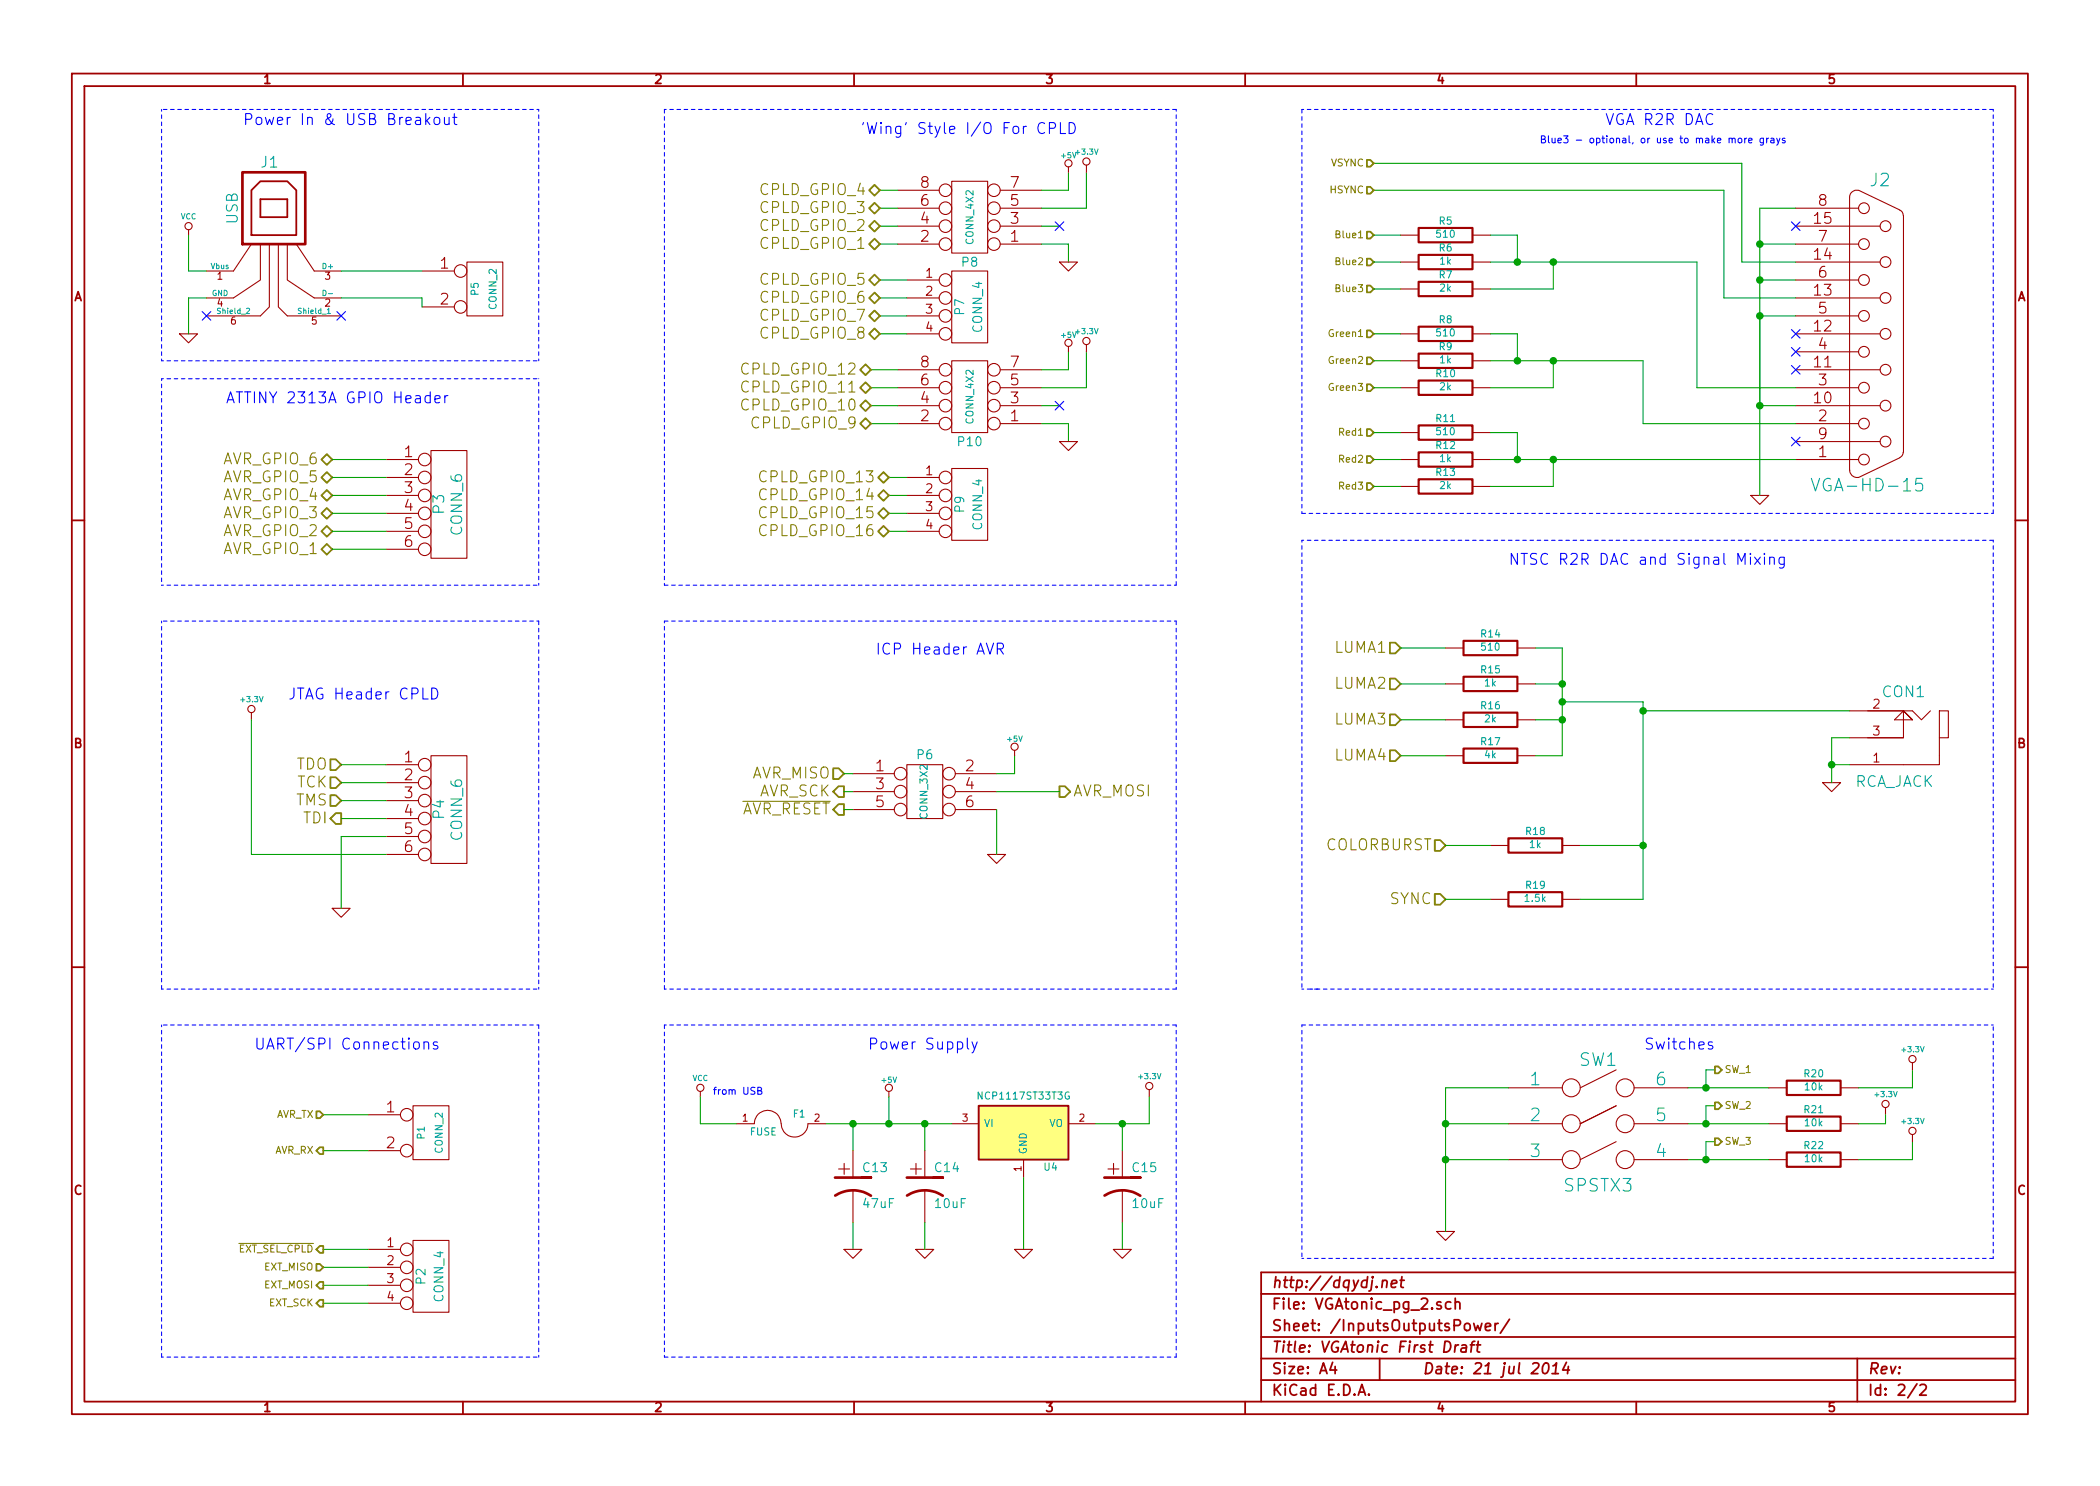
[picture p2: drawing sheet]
EESchema Schematic File Version 2
LIBS:power
LIBS:device
LIBS:transistors
LIBS:conn
LIBS:linear
LIBS:regul
LIBS:74xx
LIBS:cmos4000
LIBS:adc-dac
LIBS:memory
LIBS:xilinx
LIBS:special
LIBS:microcontrollers
LIBS:dsp
LIBS:microchip
LIBS:analog_switches
LIBS:motorola
LIBS:texas
LIBS:intel
LIBS:audio
LIBS:interface
LIBS:digital-audio
LIBS:philips
LIBS:display
LIBS:cypress
LIBS:siliconi
LIBS:opto
LIBS:atmel
LIBS:contrib
LIBS:valves
LIBS:PK
LIBS:1wire
LIBS:3M
LIBS:7sh
LIBS:20f001n
LIBS:29le010
LIBS:40xx
LIBS:65xxx
LIBS:74ah
LIBS:74hc(t)4046
LIBS:74xx-eu
LIBS:74xx-little-us
LIBS:78xx_with_heatsink
LIBS:con-vg
LIBS:VGAtonic-cache
EELAYER 27 0
EELAYER END
$Descr A4 11693 8268
encoding utf-8
Sheet 2 2
Title "VGAtonic First Draft"
Date "21 jul 2014"
Rev ""
Comp "http://dqydj.net"
Comment1 ""
Comment2 ""
Comment3 ""
Comment4 ""
$EndDescr
Text Notes 9550 700  2    61   ~ 0
VGA R2R DAC\n
Text HLabel 7650 2400 0    39   Input ~ 0
Red1
Text HLabel 7650 2550 0    39   Input ~ 0
Red2
Text HLabel 7650 2700 0    39   Input ~ 0
Red3
$Comp
L R R11
U 1 1
P 8050 2400
F 0 "R11" V 8130 2400 40  0000 C CNN
F 1 "510" V 8057 2401 40  0000 C CNN
F 2 "~" V 7980 2400 30  0000 C CNN
F 3 "~" H 8050 2400 30  0000 C CNN
	1    8050 2400
	0    -1   -1   0   
$EndComp
$Comp
L R R12
U 1 1
P 8050 2550
F 0 "R12" V 8130 2550 40  0000 C CNN
F 1 "1k" V 8057 2551 40  0000 C CNN
F 2 "~" V 7980 2550 30  0000 C CNN
F 3 "~" H 8050 2550 30  0000 C CNN
	1    8050 2550
	0    -1   -1   0   
$EndComp
$Comp
L R R13
U 1 1
P 8050 2700
F 0 "R13" V 8130 2700 40  0000 C CNN
F 1 "2k" V 8057 2701 40  0000 C CNN
F 2 "~" V 7980 2700 30  0000 C CNN
F 3 "~" H 8050 2700 30  0000 C CNN
	1    8050 2700
	0    -1   -1   0   
$EndComp
Text HLabel 7650 1850 0    39   Input ~ 0
Green1
Text HLabel 7650 2000 0    39   Input ~ 0
Green2
Text HLabel 7650 2150 0    39   Input ~ 0
Green3
$Comp
L R R8
U 1 1
P 8050 1850
F 0 "R8" V 8130 1850 40  0000 C CNN
F 1 "510" V 8057 1851 40  0000 C CNN
F 2 "~" V 7980 1850 30  0000 C CNN
F 3 "~" H 8050 1850 30  0000 C CNN
	1    8050 1850
	0    -1   -1   0   
$EndComp
$Comp
L R R9
U 1 1
P 8050 2000
F 0 "R9" V 8130 2000 40  0000 C CNN
F 1 "1k" V 8057 2001 40  0000 C CNN
F 2 "~" V 7980 2000 30  0000 C CNN
F 3 "~" H 8050 2000 30  0000 C CNN
	1    8050 2000
	0    -1   -1   0   
$EndComp
$Comp
L R R10
U 1 1
P 8050 2150
F 0 "R10" V 8130 2150 40  0000 C CNN
F 1 "2k" V 8057 2151 40  0000 C CNN
F 2 "~" V 7980 2150 30  0000 C CNN
F 3 "~" H 8050 2150 30  0000 C CNN
	1    8050 2150
	0    -1   -1   0   
$EndComp
Text HLabel 7650 1300 0    39   Input ~ 0
Blue1
Text HLabel 7650 1450 0    39   Input ~ 0
Blue2
$Comp
L R R5
U 1 1
P 8050 1300
F 0 "R5" V 8130 1300 40  0000 C CNN
F 1 "510" V 8057 1301 40  0000 C CNN
F 2 "~" V 7980 1300 30  0000 C CNN
F 3 "~" H 8050 1300 30  0000 C CNN
	1    8050 1300
	0    -1   -1   0   
$EndComp
$Comp
L R R6
U 1 1
P 8050 1450
F 0 "R6" V 8130 1450 40  0000 C CNN
F 1 "1k" V 8057 1451 40  0000 C CNN
F 2 "~" V 7980 1450 30  0000 C CNN
F 3 "~" H 8050 1450 30  0000 C CNN
	1    8050 1450
	0    -1   -1   0   
$EndComp
Text HLabel 7650 1600 0    39   Input ~ 0
Blue3
$Comp
L R R7
U 1 1
P 8050 1600
F 0 "R7" V 8130 1600 40  0000 C CNN
F 1 "2k" V 8057 1601 40  0000 C CNN
F 2 "~" V 7980 1600 30  0000 C CNN
F 3 "~" H 8050 1600 30  0000 C CNN
	1    8050 1600
	0    -1   -1   0   
$EndComp
Text Notes 9950 800  2    39   ~ 0
Blue3 - optional, or use to make more grays
$Comp
L USB J1
U 1 1
P 1550 1300
F 0 "J1" H 1500 1700 60  0000 C CNN
F 1 "USB" V 1300 1450 60  0000 C CNN
F 2 "" H 1550 1300 60  0000 C CNN
F 3 "" H 1550 1300 60  0000 C CNN
	1    1550 1300
	1    0    0    -1  
$EndComp
$Comp
L VCC #PWR013
U 1 1
P 1050 1300
F 0 "#PWR013" H 1050 1400 30  0001 C CNN
F 1 "VCC" H 1050 1400 30  0000 C CNN
F 2 "" H 1050 1300 60  0000 C CNN
F 3 "" H 1050 1300 60  0000 C CNN
	1    1050 1300
	1    0    0    -1  
$EndComp
$Comp
L GND #PWR014
U 1 1
P 1050 1850
F 0 "#PWR014" H 1050 1850 30  0001 C CNN
F 1 "GND" H 1050 1780 30  0001 C CNN
F 2 "" H 1050 1850 60  0000 C CNN
F 3 "" H 1050 1850 60  0000 C CNN
	1    1050 1850
	1    0    0    -1  
$EndComp
NoConn ~ 1150 1750
NoConn ~ 1900 1750
$Comp
L CONN_2 P5
U 1 1
P 2700 1600
F 0 "P5" V 2650 1600 40  0000 C CNN
F 1 "CONN_2" V 2750 1600 40  0000 C CNN
F 2 "" H 2700 1600 60  0000 C CNN
F 3 "" H 2700 1600 60  0000 C CNN
	1    2700 1600
	1    0    0    -1  
$EndComp
Text Notes 2550 700  2    61   ~ 0
Power In & USB Breakout
Text Notes 9950 3150 2    61   ~ 0
NTSC R2R DAC and Signal Mixing
$Comp
L RCA_JACK CON1
U 1 1
P 10600 4100
F 0 "CON1" H 10600 4350 60  0000 C CNN
F 1 "RCA_JACK" H 10550 3850 60  0000 C CNN
F 2 "" H 10600 4100 60  0000 C CNN
F 3 "" H 10600 4100 60  0000 C CNN
	1    10600 4100
	1    0    0    -1  
$EndComp
$Comp
L GND #PWR015
U 1 1
P 10200 4350
F 0 "#PWR015" H 10200 4350 30  0001 C CNN
F 1 "GND" H 10200 4280 30  0001 C CNN
F 2 "" H 10200 4350 60  0000 C CNN
F 3 "" H 10200 4350 60  0000 C CNN
	1    10200 4350
	1    0    0    -1  
$EndComp
$Comp
L R R14
U 1 1
P 8300 3600
F 0 "R14" V 8380 3600 40  0000 C CNN
F 1 "510" V 8307 3601 40  0000 C CNN
F 2 "~" V 8230 3600 30  0000 C CNN
F 3 "~" H 8300 3600 30  0000 C CNN
	1    8300 3600
	0    -1   -1   0   
$EndComp
$Comp
L R R15
U 1 1
P 8300 3800
F 0 "R15" V 8380 3800 40  0000 C CNN
F 1 "1k" V 8307 3801 40  0000 C CNN
F 2 "~" V 8230 3800 30  0000 C CNN
F 3 "~" H 8300 3800 30  0000 C CNN
	1    8300 3800
	0    -1   -1   0   
$EndComp
$Comp
L R R16
U 1 1
P 8300 4000
F 0 "R16" V 8380 4000 40  0000 C CNN
F 1 "2k" V 8307 4001 40  0000 C CNN
F 2 "~" V 8230 4000 30  0000 C CNN
F 3 "~" H 8300 4000 30  0000 C CNN
	1    8300 4000
	0    -1   -1   0   
$EndComp
$Comp
L R R17
U 1 1
P 8300 4200
F 0 "R17" V 8380 4200 40  0000 C CNN
F 1 "4k" V 8307 4201 40  0000 C CNN
F 2 "~" V 8230 4200 30  0000 C CNN
F 3 "~" H 8300 4200 30  0000 C CNN
	1    8300 4200
	0    -1   -1   0   
$EndComp
$Comp
L R R18
U 1 1
P 8550 4700
F 0 "R18" V 8630 4700 40  0000 C CNN
F 1 "1k" V 8557 4701 40  0000 C CNN
F 2 "~" V 8480 4700 30  0000 C CNN
F 3 "~" H 8550 4700 30  0000 C CNN
	1    8550 4700
	0    -1   -1   0   
$EndComp
$Comp
L R R19
U 1 1
P 8550 5000
F 0 "R19" V 8630 5000 40  0000 C CNN
F 1 "1.5k" V 8557 5001 40  0000 C CNN
F 2 "~" V 8480 5000 30  0000 C CNN
F 3 "~" H 8550 5000 30  0000 C CNN
	1    8550 5000
	0    -1   -1   0   
$EndComp
Text HLabel 7800 3600 0    61   Input ~ 0
LUMA1
Text HLabel 7800 3800 0    61   Input ~ 0
LUMA2
Text HLabel 7800 4000 0    61   Input ~ 0
LUMA3
Text HLabel 7800 4200 0    61   Input ~ 0
LUMA4
Text HLabel 8050 4700 0    61   Input ~ 0
COLORBURST
Text HLabel 8050 5000 0    61   Input ~ 0
SYNC
$Comp
L CONN_6 P4
U 1 1
P 2500 4500
F 0 "P4" V 2450 4500 60  0000 C CNN
F 1 "CONN_6" V 2550 4500 60  0000 C CNN
F 2 "" H 2500 4500 60  0000 C CNN
F 3 "" H 2500 4500 60  0000 C CNN
	1    2500 4500
	1    0    0    -1  
$EndComp
$Comp
L +3.3V #PWR016
U 1 1
P 1400 4000
F 0 "#PWR016" H 1400 3960 30  0001 C CNN
F 1 "+3.3V" H 1400 4110 30  0000 C CNN
F 2 "" H 1400 4000 60  0000 C CNN
F 3 "" H 1400 4000 60  0000 C CNN
	1    1400 4000
	1    0    0    -1  
$EndComp
$Comp
L GND #PWR017
U 1 1
P 1900 5050
F 0 "#PWR017" H 1900 5050 30  0001 C CNN
F 1 "GND" H 1900 4980 30  0001 C CNN
F 2 "" H 1900 5050 60  0000 C CNN
F 3 "" H 1900 5050 60  0000 C CNN
	1    1900 5050
	1    0    0    -1  
$EndComp
Text HLabel 1900 4450 0    61   Input ~ 0
TMS
Text HLabel 1900 4550 0    61   Output ~ 0
TDI
Text HLabel 1900 4250 0    61   Input ~ 0
TDO
Text HLabel 1900 4350 0    61   Input ~ 0
TCK
Text Notes 2450 3900 2    61   ~ 0
JTAG Header CPLD
Text Notes 5600 3650 2    61   ~ 0
ICP Header AVR\n
$Comp
L CONN_3X2 P6
U 1 1
P 5150 4450
F 0 "P6" H 5150 4700 50  0000 C CNN
F 1 "CONN_3X2" V 5150 4500 40  0000 C CNN
F 2 "" H 5150 4450 60  0000 C CNN
F 3 "" H 5150 4450 60  0000 C CNN
	1    5150 4450
	1    0    0    -1  
$EndComp
Text HLabel 4700 4300 0    61   Input ~ 0
AVR_MISO
Text HLabel 4700 4400 0    61   Output ~ 0
AVR_SCK
Text HLabel 4700 4500 0    61   Output ~ 0
~AVR_RESET
Text HLabel 5900 4400 2    61   Output ~ 0
AVR_MOSI
$Comp
L GND #PWR018
U 1 1
P 5550 4750
F 0 "#PWR018" H 5550 4750 30  0001 C CNN
F 1 "GND" H 5550 4680 30  0001 C CNN
F 2 "" H 5550 4750 60  0000 C CNN
F 3 "" H 5550 4750 60  0000 C CNN
	1    5550 4750
	1    0    0    -1  
$EndComp
$Comp
L CONN_6 P3
U 1 1
P 2500 2800
F 0 "P3" V 2450 2800 60  0000 C CNN
F 1 "CONN_6" V 2550 2800 60  0000 C CNN
F 2 "" H 2500 2800 60  0000 C CNN
F 3 "" H 2500 2800 60  0000 C CNN
	1    2500 2800
	1    0    0    -1  
$EndComp
Text HLabel 1850 3050 0    61   BiDi ~ 0
AVR_GPIO_1
Text HLabel 1850 2950 0    61   BiDi ~ 0
AVR_GPIO_2
Text HLabel 1850 2850 0    61   BiDi ~ 0
AVR_GPIO_3
Text HLabel 1850 2750 0    61   BiDi ~ 0
AVR_GPIO_4
Text HLabel 1850 2650 0    61   BiDi ~ 0
AVR_GPIO_5
Text HLabel 1850 2550 0    61   BiDi ~ 0
AVR_GPIO_6
$Comp
L CONN_4X2 P8
U 1 1
P 5400 1200
F 0 "P8" H 5400 1450 50  0000 C CNN
F 1 "CONN_4X2" V 5400 1200 40  0000 C CNN
F 2 "" H 5400 1200 60  0000 C CNN
F 3 "" H 5400 1200 60  0000 C CNN
	1    5400 1200
	-1   0    0    1   
$EndComp
$Comp
L CONN_4X2 P10
U 1 1
P 5400 2200
F 0 "P10" H 5400 2450 50  0000 C CNN
F 1 "CONN_4X2" V 5400 2200 40  0000 C CNN
F 2 "" H 5400 2200 60  0000 C CNN
F 3 "" H 5400 2200 60  0000 C CNN
	1    5400 2200
	-1   0    0    1   
$EndComp
$Comp
L CONN_4 P9
U 1 1
P 5400 2800
F 0 "P9" V 5350 2800 50  0000 C CNN
F 1 "CONN_4" V 5450 2800 50  0000 C CNN
F 2 "" H 5400 2800 60  0000 C CNN
F 3 "" H 5400 2800 60  0000 C CNN
	1    5400 2800
	1    0    0    -1  
$EndComp
$Comp
L CONN_4 P7
U 1 1
P 5400 1700
F 0 "P7" V 5350 1700 50  0000 C CNN
F 1 "CONN_4" V 5450 1700 50  0000 C CNN
F 2 "" H 5400 1700 60  0000 C CNN
F 3 "" H 5400 1700 60  0000 C CNN
	1    5400 1700
	1    0    0    -1  
$EndComp
Wire Notes Line
	11100 600  11100 2850
Wire Notes Line
	11100 2850 7250 2850
Wire Notes Line
	7250 2850 7250 600 
Wire Notes Line
	7250 600  11100 600 
Wire Wire Line
	7650 2400 7800 2400
Wire Wire Line
	7650 2550 7800 2550
Wire Wire Line
	7650 2700 7800 2700
Wire Wire Line
	7650 1850 7800 1850
Wire Wire Line
	7650 2000 7800 2000
Wire Wire Line
	7650 2150 7800 2150
Wire Wire Line
	7650 1300 7800 1300
Wire Wire Line
	7650 1450 7800 1450
Wire Wire Line
	7650 1600 7800 1600
Wire Notes Line
	900  600  900  2000
Wire Notes Line
	900  2000 3000 2000
Wire Notes Line
	3000 2000 3000 600 
Wire Notes Line
	3000 600  900  600 
Wire Wire Line
	1150 1650 1050 1650
Wire Wire Line
	1050 1650 1050 1850
Wire Wire Line
	1150 1500 1050 1500
Wire Wire Line
	1050 1500 1050 1300
Wire Wire Line
	1900 1500 2350 1500
Wire Wire Line
	1900 1650 2350 1650
Wire Wire Line
	2350 1650 2350 1700
Wire Notes Line
	11100 3000 11100 5500
Wire Notes Line
	7250 3000 11100 3000
Wire Notes Line
	11100 5500 7300 5500
Wire Notes Line
	7250 3000 7250 5500
Wire Notes Line
	7250 5500 7350 5500
Wire Wire Line
	10200 4100 10200 4350
Wire Wire Line
	10200 4250 10300 4250
Wire Wire Line
	10300 4100 10200 4100
Connection ~ 10200 4250
Wire Wire Line
	8050 3600 7800 3600
Wire Wire Line
	8050 3800 7800 3800
Wire Wire Line
	8050 4000 7800 4000
Wire Wire Line
	8050 4200 7800 4200
Wire Wire Line
	8300 4700 8050 4700
Wire Wire Line
	8300 5000 8050 5000
Wire Wire Line
	9150 5000 8800 5000
Wire Wire Line
	9150 3900 9150 5000
Wire Wire Line
	9150 4700 8800 4700
Wire Wire Line
	8700 4200 8550 4200
Wire Wire Line
	8700 3600 8700 4200
Wire Wire Line
	8700 3600 8550 3600
Wire Wire Line
	8550 3800 8700 3800
Connection ~ 8700 3800
Wire Wire Line
	8550 4000 8700 4000
Connection ~ 8700 4000
Connection ~ 9150 3950
Connection ~ 9150 4700
Wire Wire Line
	8700 3900 9150 3900
Connection ~ 8700 3900
Wire Wire Line
	9150 3950 10300 3950
Wire Wire Line
	2150 4250 1900 4250
Wire Wire Line
	2150 4350 1900 4350
Wire Wire Line
	1900 4450 2150 4450
Wire Wire Line
	1900 4550 2150 4550
Wire Wire Line
	1900 4650 2150 4650
Wire Wire Line
	1900 4650 1900 5050
Wire Wire Line
	1400 4750 1400 4000
Wire Wire Line
	2150 4750 1400 4750
Wire Wire Line
	4750 4300 4700 4300
Wire Wire Line
	4700 4400 4750 4400
Wire Wire Line
	4750 4500 4700 4500
Wire Wire Line
	5550 4300 5650 4300
Wire Wire Line
	5550 4400 5900 4400
Wire Wire Line
	5650 4300 5650 4200
Wire Wire Line
	5550 4750 5550 4500
Wire Wire Line
	2150 2550 1850 2550
Wire Wire Line
	2150 2650 1850 2650
Wire Wire Line
	2150 2750 1850 2750
Wire Wire Line
	2150 2850 1850 2850
Wire Wire Line
	2150 2950 1850 2950
Wire Wire Line
	2150 3050 1850 3050
Wire Wire Line
	5050 1550 4900 1550
Wire Wire Line
	5050 1650 4900 1650
Wire Wire Line
	5050 1750 4900 1750
Wire Wire Line
	5050 1850 4900 1850
Wire Wire Line
	5000 1350 4900 1350
Wire Wire Line
	5000 1250 4900 1250
Wire Wire Line
	4900 1150 5000 1150
Wire Wire Line
	4900 1050 5000 1050
Wire Wire Line
	4850 2350 5000 2350
Wire Wire Line
	5000 2250 4850 2250
Wire Wire Line
	5000 2150 4850 2150
Wire Wire Line
	5000 2050 4850 2050
Wire Wire Line
	5050 2650 4950 2650
Wire Wire Line
	5050 2750 4950 2750
Wire Wire Line
	5050 2850 4950 2850
Wire Wire Line
	5050 2950 4950 2950
Wire Wire Line
	5800 1050 5950 1050
Wire Wire Line
	5800 1150 6050 1150
Wire Wire Line
	5800 1250 5900 1250
Wire Wire Line
	5800 1350 5950 1350
Wire Wire Line
	5800 2050 5950 2050
Wire Wire Line
	5800 2150 6050 2150
Wire Wire Line
	5800 2250 5900 2250
Wire Wire Line
	5800 2350 5950 2350
Wire Wire Line
	5950 1050 5950 950 
Wire Wire Line
	6050 1150 6050 950 
Wire Wire Line
	5950 2050 5950 1950
Wire Wire Line
	6050 2150 6050 1950
Wire Wire Line
	5950 2350 5950 2450
Wire Wire Line
	5950 1350 5950 1450
$Comp
L GND #PWR019
U 1 1
P 5950 1450
F 0 "#PWR019" H 5950 1450 30  0001 C CNN
F 1 "GND" H 5950 1380 30  0001 C CNN
F 2 "" H 5950 1450 60  0000 C CNN
F 3 "" H 5950 1450 60  0000 C CNN
	1    5950 1450
	1    0    0    -1  
$EndComp
$Comp
L GND #PWR020
U 1 1
P 5950 2450
F 0 "#PWR020" H 5950 2450 30  0001 C CNN
F 1 "GND" H 5950 2380 30  0001 C CNN
F 2 "" H 5950 2450 60  0000 C CNN
F 3 "" H 5950 2450 60  0000 C CNN
	1    5950 2450
	1    0    0    -1  
$EndComp
$Comp
L +5V #PWR021
U 1 1
P 5950 950
F 0 "#PWR021" H 5950 1040 20  0001 C CNN
F 1 "+5V" H 5950 1040 30  0000 C CNN
F 2 "" H 5950 950 60  0000 C CNN
F 3 "" H 5950 950 60  0000 C CNN
	1    5950 950 
	1    0    0    -1  
$EndComp
$Comp
L +5V #PWR022
U 1 1
P 5950 1950
F 0 "#PWR022" H 5950 2040 20  0001 C CNN
F 1 "+5V" H 5950 2040 30  0000 C CNN
F 2 "" H 5950 1950 60  0000 C CNN
F 3 "" H 5950 1950 60  0000 C CNN
	1    5950 1950
	1    0    0    -1  
$EndComp
$Comp
L +3.3V #PWR023
U 1 1
P 6050 1950
F 0 "#PWR023" H 6050 1910 30  0001 C CNN
F 1 "+3.3V" H 6050 2060 30  0000 C CNN
F 2 "" H 6050 1950 60  0000 C CNN
F 3 "" H 6050 1950 60  0000 C CNN
	1    6050 1950
	1    0    0    -1  
$EndComp
$Comp
L +3.3V #PWR024
U 1 1
P 6050 950
F 0 "#PWR024" H 6050 910 30  0001 C CNN
F 1 "+3.3V" H 6050 1060 30  0000 C CNN
F 2 "" H 6050 950 60  0000 C CNN
F 3 "" H 6050 950 60  0000 C CNN
	1    6050 950 
	1    0    0    -1  
$EndComp
NoConn ~ 5900 1250
NoConn ~ 5900 2250
Text HLabel 4900 1350 0    61   BiDi ~ 0
CPLD_GPIO_1
Text HLabel 4900 1250 0    61   BiDi ~ 0
CPLD_GPIO_2
Text HLabel 4900 1150 0    61   BiDi ~ 0
CPLD_GPIO_3
Text HLabel 4900 1050 0    61   BiDi ~ 0
CPLD_GPIO_4
Text HLabel 4900 1550 0    61   BiDi ~ 0
CPLD_GPIO_5
Text HLabel 4900 1650 0    61   BiDi ~ 0
CPLD_GPIO_6
Text HLabel 4900 1750 0    61   BiDi ~ 0
CPLD_GPIO_7
Text HLabel 4900 1850 0    61   BiDi ~ 0
CPLD_GPIO_8
Text HLabel 4850 2350 0    61   BiDi ~ 0
CPLD_GPIO_9
Text HLabel 4850 2250 0    61   BiDi ~ 0
CPLD_GPIO_10
Text HLabel 4850 2150 0    61   BiDi ~ 0
CPLD_GPIO_11
Text HLabel 4850 2050 0    61   BiDi ~ 0
CPLD_GPIO_12
Text HLabel 4950 2650 0    61   BiDi ~ 0
CPLD_GPIO_13
Text HLabel 4950 2750 0    61   BiDi ~ 0
CPLD_GPIO_14
Text HLabel 4950 2850 0    61   BiDi ~ 0
CPLD_GPIO_15
Text HLabel 4950 2950 0    61   BiDi ~ 0
CPLD_GPIO_16
Wire Notes Line
	3700 600  6550 600 
Wire Notes Line
	6550 600  6550 3250
Wire Notes Line
	6550 3250 3700 3250
Wire Notes Line
	3700 3250 3700 600 
Text Notes 6000 750  2    61   ~ 0
'Wing' Style I/O For CPLD\n
Text Notes 2500 2250 2    61   ~ 0
ATTINY 2313A GPIO Header
Wire Notes Line
	900  2100 3000 2100
Wire Notes Line
	900  3250 3000 3250
Wire Notes Line
	3000 3250 3000 2100
Wire Notes Line
	900  2100 900  3250
Wire Notes Line
	6550 3450 3700 3450
Wire Notes Line
	3700 3450 3700 5500
Wire Notes Line
	3700 5500 6550 5500
Wire Notes Line
	6550 5500 6550 3450
Wire Notes Line
	3000 3450 900  3450
Wire Notes Line
	900  3450 900  5500
Wire Notes Line
	900  5500 3000 5500
Wire Notes Line
	3000 5500 3000 3450
Wire Notes Line
	6550 5700 6550 7550
Wire Notes Line
	3700 7550 3700 5700
Text Notes 5450 5850 2    61   ~ 0
Power Supply
Wire Notes Line
	7250 5700 7250 7000
Wire Notes Line
	7250 7000 11100 7000
Wire Notes Line
	11100 7000 11100 5700
Wire Notes Line
	11100 5700 7250 5700
Text Notes 9550 5850 2    61   ~ 0
Switches
Wire Wire Line
	9400 6050 9850 6050
$Comp
L R R20
U 1 1
P 10100 6050
F 0 "R20" V 10180 6050 40  0000 C CNN
F 1 "10k" V 10107 6051 40  0000 C CNN
F 2 "~" V 10030 6050 30  0000 C CNN
F 3 "~" H 10100 6050 30  0000 C CNN
	1    10100 6050
	0    -1   -1   0   
$EndComp
$Comp
L R R21
U 1 1
P 10100 6250
F 0 "R21" V 10180 6250 40  0000 C CNN
F 1 "10k" V 10107 6251 40  0000 C CNN
F 2 "~" V 10030 6250 30  0000 C CNN
F 3 "~" H 10100 6250 30  0000 C CNN
	1    10100 6250
	0    -1   -1   0   
$EndComp
$Comp
L R R22
U 1 1
P 10100 6450
F 0 "R22" V 10180 6450 40  0000 C CNN
F 1 "10k" V 10107 6451 40  0000 C CNN
F 2 "~" V 10030 6450 30  0000 C CNN
F 3 "~" H 10100 6450 30  0000 C CNN
	1    10100 6450
	0    -1   -1   0   
$EndComp
Wire Wire Line
	9400 6250 9850 6250
Wire Wire Line
	9400 6450 9850 6450
Wire Wire Line
	10350 6050 10650 6050
Wire Wire Line
	10650 6050 10650 5950
Wire Wire Line
	10350 6450 10650 6450
Wire Wire Line
	10650 6450 10650 6350
$Comp
L +3.3V #PWR025
U 1 1
P 10650 5950
F 0 "#PWR025" H 10650 5910 30  0001 C CNN
F 1 "+3.3V" H 10650 6060 30  0000 C CNN
F 2 "" H 10650 5950 60  0000 C CNN
F 3 "" H 10650 5950 60  0000 C CNN
	1    10650 5950
	1    0    0    -1  
$EndComp
$Comp
L +3.3V #PWR026
U 1 1
P 10650 6350
F 0 "#PWR026" H 10650 6310 30  0001 C CNN
F 1 "+3.3V" H 10650 6460 30  0000 C CNN
F 2 "" H 10650 6350 60  0000 C CNN
F 3 "" H 10650 6350 60  0000 C CNN
	1    10650 6350
	1    0    0    -1  
$EndComp
$Comp
L +3.3V #PWR027
U 1 1
P 10500 6200
F 0 "#PWR027" H 10500 6160 30  0001 C CNN
F 1 "+3.3V" H 10500 6310 30  0000 C CNN
F 2 "" H 10500 6200 60  0000 C CNN
F 3 "" H 10500 6200 60  0000 C CNN
	1    10500 6200
	1    0    0    -1  
$EndComp
Wire Wire Line
	9500 6050 9500 5950
Wire Wire Line
	9500 5950 9550 5950
Connection ~ 9500 6050
Wire Wire Line
	9500 6250 9500 6150
Wire Wire Line
	9500 6150 9550 6150
Connection ~ 9500 6250
Wire Wire Line
	9500 6450 9500 6350
Connection ~ 9500 6450
Wire Wire Line
	9500 6350 9550 6350
$Comp
L GND #PWR028
U 1 1
P 8050 6850
F 0 "#PWR028" H 8050 6850 30  0001 C CNN
F 1 "GND" H 8050 6780 30  0001 C CNN
F 2 "" H 8050 6850 60  0000 C CNN
F 3 "" H 8050 6850 60  0000 C CNN
	1    8050 6850
	1    0    0    -1  
$EndComp
Text HLabel 9550 5950 2    39   Output ~ 0
SW_1
Text HLabel 9550 6150 2    39   Output ~ 0
SW_2
Text HLabel 9550 6350 2    39   Output ~ 0
SW_3
Wire Notes Line
	3700 5700 6550 5700
Wire Notes Line
	6550 7550 3700 7550
$Comp
L VCC #PWR029
U 1 1
P 3900 6100
F 0 "#PWR029" H 3900 6200 30  0001 C CNN
F 1 "VCC" H 3900 6200 30  0000 C CNN
F 2 "" H 3900 6100 60  0000 C CNN
F 3 "" H 3900 6100 60  0000 C CNN
	1    3900 6100
	1    0    0    -1  
$EndComp
$Comp
L +5V #PWR030
U 1 1
P 4950 6100
F 0 "#PWR030" H 4950 6190 20  0001 C CNN
F 1 "+5V" H 4950 6190 30  0000 C CNN
F 2 "" H 4950 6100 60  0000 C CNN
F 3 "" H 4950 6100 60  0000 C CNN
	1    4950 6100
	1    0    0    -1  
$EndComp
$Comp
L +3.3V #PWR031
U 1 1
P 6400 6100
F 0 "#PWR031" H 6400 6060 30  0001 C CNN
F 1 "+3.3V" H 6400 6210 30  0000 C CNN
F 2 "" H 6400 6100 60  0000 C CNN
F 3 "" H 6400 6100 60  0000 C CNN
	1    6400 6100
	1    0    0    -1  
$EndComp
$Comp
L FUSE F1
U 1 1
P 4350 6250
F 0 "F1" H 4450 6300 40  0000 C CNN
F 1 "FUSE" H 4250 6200 40  0000 C CNN
F 2 "~" H 4350 6250 60  0000 C CNN
F 3 "~" H 4350 6250 60  0000 C CNN
	1    4350 6250
	1    0    0    -1  
$EndComp
Text Notes 4250 6100 2    39   ~ 0
from USB
$Comp
L GND #PWR032
U 1 1
P 5150 6950
F 0 "#PWR032" H 5150 6950 30  0001 C CNN
F 1 "GND" H 5150 6880 30  0001 C CNN
F 2 "" H 5150 6950 60  0000 C CNN
F 3 "" H 5150 6950 60  0000 C CNN
	1    5150 6950
	1    0    0    -1  
$EndComp
$Comp
L NCP1117ST33T3G U4
U 1 1
P 5700 6300
F 0 "U4" H 5850 6104 40  0000 C CNN
F 1 "NCP1117ST33T3G" H 5700 6500 40  0000 C CNN
F 2 "~" H 5700 6300 60  0000 C CNN
F 3 "~" H 5700 6300 60  0000 C CNN
	1    5700 6300
	1    0    0    -1  
$EndComp
Wire Wire Line
	6100 6250 6400 6250
Wire Wire Line
	6400 6250 6400 6100
Connection ~ 4950 6250
Wire Wire Line
	5700 6550 5700 6950
$Comp
L GND #PWR033
U 1 1
P 5700 6950
F 0 "#PWR033" H 5700 6950 30  0001 C CNN
F 1 "GND" H 5700 6880 30  0001 C CNN
F 2 "" H 5700 6950 60  0000 C CNN
F 3 "" H 5700 6950 60  0000 C CNN
	1    5700 6950
	1    0    0    -1  
$EndComp
$Comp
L CP1 C14
U 1 1
P 5150 6600
F 0 "C14" H 5200 6700 50  0000 L CNN
F 1 "10uF" H 5200 6500 50  0000 L CNN
F 2 "~" H 5150 6600 60  0000 C CNN
F 3 "~" H 5150 6600 60  0000 C CNN
	1    5150 6600
	1    0    0    -1  
$EndComp
$Comp
L CP1 C15
U 1 1
P 6250 6600
F 0 "C15" H 6300 6700 50  0000 L CNN
F 1 "10uF" H 6300 6500 50  0000 L CNN
F 2 "~" H 6250 6600 60  0000 C CNN
F 3 "~" H 6250 6600 60  0000 C CNN
	1    6250 6600
	1    0    0    -1  
$EndComp
Wire Wire Line
	6250 6400 6250 6250
Connection ~ 6250 6250
Wire Wire Line
	5150 6250 5150 6400
Connection ~ 5150 6250
Wire Wire Line
	5150 6800 5150 6950
Wire Wire Line
	6250 6800 6250 6950
$Comp
L GND #PWR034
U 1 1
P 6250 6950
F 0 "#PWR034" H 6250 6950 30  0001 C CNN
F 1 "GND" H 6250 6880 30  0001 C CNN
F 2 "" H 6250 6950 60  0000 C CNN
F 3 "" H 6250 6950 60  0000 C CNN
	1    6250 6950
	1    0    0    -1  
$EndComp
Wire Wire Line
	4600 6250 5300 6250
Wire Wire Line
	4750 6250 4750 6400
Connection ~ 4750 6250
$Comp
L CP1 C13
U 1 1
P 4750 6600
F 0 "C13" H 4800 6700 50  0000 L CNN
F 1 "47uF" H 4800 6500 50  0000 L CNN
F 2 "~" H 4750 6600 60  0000 C CNN
F 3 "~" H 4750 6600 60  0000 C CNN
	1    4750 6600
	1    0    0    -1  
$EndComp
Wire Wire Line
	4750 6800 4750 6950
$Comp
L GND #PWR035
U 1 1
P 4750 6950
F 0 "#PWR035" H 4750 6950 30  0001 C CNN
F 1 "GND" H 4750 6880 30  0001 C CNN
F 2 "" H 4750 6950 60  0000 C CNN
F 3 "" H 4750 6950 60  0000 C CNN
	1    4750 6950
	1    0    0    -1  
$EndComp
Wire Wire Line
	4950 6250 4950 6100
Wire Notes Line
	3000 5700 900  5700
Wire Notes Line
	900  5700 900  7550
Wire Notes Line
	900  7550 3000 7550
Wire Notes Line
	3000 7550 3000 5700
Wire Wire Line
	4100 6250 3900 6250
Wire Wire Line
	3900 6250 3900 6100
Text Notes 2450 5850 2    61   ~ 0
UART/SPI Connections
$Comp
L CONN_2 P1
U 1 1
P 2400 6300
F 0 "P1" V 2350 6300 40  0000 C CNN
F 1 "CONN_2" V 2450 6300 40  0000 C CNN
F 2 "" H 2400 6300 60  0000 C CNN
F 3 "" H 2400 6300 60  0000 C CNN
	1    2400 6300
	1    0    0    -1  
$EndComp
$Comp
L CONN_4 P2
U 1 1
P 2400 7100
F 0 "P2" V 2350 7100 50  0000 C CNN
F 1 "CONN_4" V 2450 7100 50  0000 C CNN
F 2 "" H 2400 7100 60  0000 C CNN
F 3 "" H 2400 7100 60  0000 C CNN
	1    2400 7100
	1    0    0    -1  
$EndComp
Wire Wire Line
	2050 6200 1800 6200
Wire Wire Line
	2050 6400 1800 6400
Wire Wire Line
	2050 6950 1800 6950
Wire Wire Line
	1800 7050 2050 7050
Wire Wire Line
	2050 7150 1800 7150
Wire Wire Line
	2050 7250 1800 7250
Text HLabel 1800 6200 0    39   Input ~ 0
AVR_TX
Text HLabel 1800 6400 0    39   Output ~ 0
AVR_RX
Text HLabel 1800 6950 0    39   Output ~ 0
~EXT_SEL_CPLD
Text HLabel 1800 7150 0    39   Output ~ 0
EXT_MOSI
Text HLabel 1800 7050 0    39   Input ~ 0
EXT_MISO
Text HLabel 1800 7250 0    39   Output ~ 0
EXT_SCK
$Comp
L SPSTX3 SW1
U 1 1
P 8900 6300
F 0 "SW1" H 8900 6700 70  0000 C CNN
F 1 "SPSTX3" H 8900 6000 70  0000 C CNN
F 2 "~" H 8900 6150 60  0000 C CNN
F 3 "~" H 8900 6150 60  0000 C CNN
	1    8900 6300
	1    0    0    -1  
$EndComp
Wire Wire Line
	10350 6250 10500 6250
Wire Wire Line
	10500 6250 10500 6200
Wire Wire Line
	8400 6450 8050 6450
Wire Wire Line
	8050 6050 8050 6850
Wire Wire Line
	8050 6250 8400 6250
Connection ~ 8050 6450
Wire Wire Line
	8400 6050 8050 6050
Connection ~ 8050 6250
$Comp
L VGA-HD-15 J2
U 1 1
P 10450 1850
F 0 "J2" H 10470 2700 70  0000 C CNN
F 1 "VGA-HD-15" H 10400 1000 70  0000 C CNN
F 2 "" H 10450 1850 60  0000 C CNN
F 3 "" H 10450 1850 60  0000 C CNN
	1    10450 1850
	1    0    0    -1  
$EndComp
Wire Wire Line
	10000 2550 8300 2550
Wire Wire Line
	8450 2550 8450 2400
Wire Wire Line
	8450 2400 8300 2400
Connection ~ 8450 2550
Wire Wire Line
	8300 2700 8650 2700
Wire Wire Line
	8650 2700 8650 2550
Connection ~ 8650 2550
Wire Wire Line
	10000 2350 9150 2350
Wire Wire Line
	9150 2350 9150 2000
Wire Wire Line
	9150 2000 8300 2000
Wire Wire Line
	8300 1450 9450 1450
Wire Wire Line
	9450 1450 9450 2150
Wire Wire Line
	9450 2150 10000 2150
Wire Wire Line
	8300 1850 8450 1850
Wire Wire Line
	8450 1850 8450 2000
Connection ~ 8450 2000
Wire Wire Line
	8300 2150 8650 2150
Wire Wire Line
	8650 2150 8650 2000
Connection ~ 8650 2000
Wire Wire Line
	8300 1300 8450 1300
Wire Wire Line
	8450 1300 8450 1450
Connection ~ 8450 1450
Wire Wire Line
	8300 1600 8650 1600
Wire Wire Line
	8650 1600 8650 1450
Connection ~ 8650 1450
Text Label 8900 1450 0    39   ~ 0
BLUE
Text Label 8850 2000 0    39   ~ 0
GREEN
Text Label 8850 2550 0    39   ~ 0
RED
$Comp
L GND #PWR036
U 1 1
P 9800 2750
F 0 "#PWR036" H 9800 2750 30  0001 C CNN
F 1 "GND" H 9800 2680 30  0001 C CNN
F 2 "" H 9800 2750 60  0000 C CNN
F 3 "" H 9800 2750 60  0000 C CNN
	1    9800 2750
	1    0    0    -1  
$EndComp
Wire Wire Line
	9800 2250 10000 2250
Wire Wire Line
	9800 1150 9800 2750
Wire Wire Line
	10000 1150 9800 1150
Connection ~ 9800 2250
Wire Wire Line
	10000 1350 9800 1350
Connection ~ 9800 1350
Wire Wire Line
	10000 1550 9800 1550
Connection ~ 9800 1550
Wire Wire Line
	9800 1750 9800 2250
NoConn ~ 10000 1250
NoConn ~ 10000 1850
NoConn ~ 10000 2050
NoConn ~ 10000 2450
NoConn ~ 10000 1950
Wire Wire Line
	9800 1750 10000 1750
Connection ~ 9800 1750
Wire Wire Line
	10000 1450 9700 1450
Wire Wire Line
	9700 1450 9700 900 
Wire Wire Line
	9700 900  7650 900 
Wire Wire Line
	10000 1650 9600 1650
Wire Wire Line
	9600 1650 9600 1050
Wire Wire Line
	9600 1050 7650 1050
Text HLabel 7650 900  0    39   Input ~ 0
VSYNC
Text HLabel 7650 1050 0    39   Input ~ 0
HSYNC
$Comp
L +5V #PWR037
U 1 1
P 5650 4200
F 0 "#PWR037" H 5650 4290 20  0001 C CNN
F 1 "+5V" H 5650 4290 30  0000 C CNN
F 2 "" H 5650 4200 60  0000 C CNN
F 3 "" H 5650 4200 60  0000 C CNN
	1    5650 4200
	1    0    0    -1  
$EndComp
Text Label 9400 3950 0    39   ~ 0
NTSC
Text Label 10250 4100 0    39   ~ 0
Shunt
Text Label 10250 4250 0    39   ~ 0
Shield
$EndSCHEMATC
